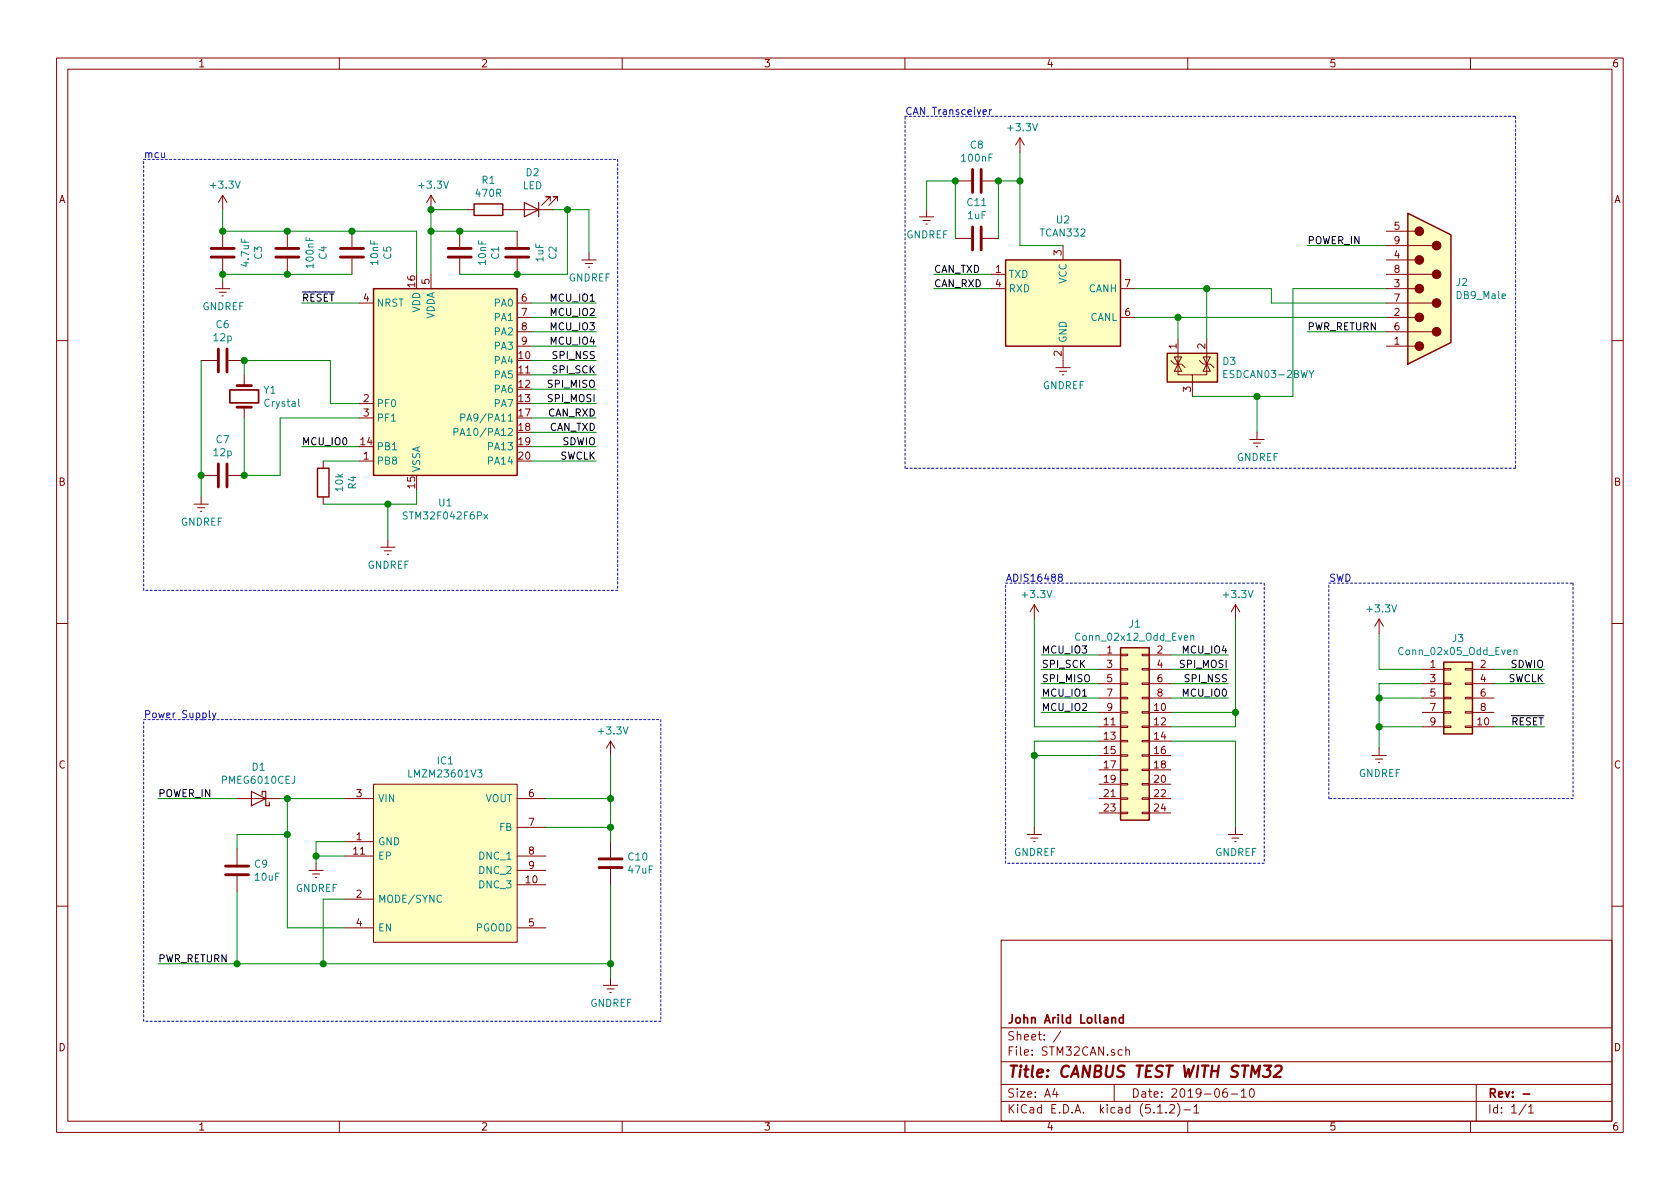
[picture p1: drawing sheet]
EESchema Schematic File Version 4
LIBS:STM32CAN-cache
EELAYER 29 0
EELAYER END
$Descr A4 11693 8268
encoding utf-8
Sheet 1 1
Title "CANBUS TEST WITH STM32"
Date "2019-06-10"
Rev "-"
Comp "John Arild Lolland"
Comment1 ""
Comment2 ""
Comment3 ""
Comment4 ""
$EndDescr
$Comp
L Device:C C6
U 1 1
P 1550 2500
F 0 "C6" V 1298 2500 50  0000 C CNN
F 1 "12p" V 1389 2500 50  0000 C CNN
F 2 "Capacitor_SMD:C_0603_1608Metric" H 1588 2350 50  0001 C CNN
F 3 "~" H 1550 2500 50  0001 C CNN
	1    1550 2500
	0    1    1    0   
$EndComp
$Comp
L Device:C C7
U 1 1
P 1550 3300
F 0 "C7" V 1298 3300 50  0000 C CNN
F 1 "12p" V 1389 3300 50  0000 C CNN
F 2 "Capacitor_SMD:C_0603_1608Metric" H 1588 3150 50  0001 C CNN
F 3 "~" H 1550 3300 50  0001 C CNN
	1    1550 3300
	0    1    1    0   
$EndComp
$Comp
L power:GNDREF #PWR0101
U 1 1
P 1400 3450
F 0 "#PWR0101" H 1400 3200 50  0001 C CNN
F 1 "GNDREF" H 1405 3277 50  0000 C CNN
F 2 "" H 1400 3450 50  0001 C CNN
F 3 "" H 1400 3450 50  0001 C CNN
	1    1400 3450
	1    0    0    -1  
$EndComp
$Comp
L MCU_ST_STM32F0:STM32F042F6Px U1
U 1 1
P 3100 2600
F 0 "U1" H 3100 1711 50  0000 C CNN
F 1 "STM32F042F6Px" H 3100 1620 50  0000 C CNN
F 2 "Package_SO:TSSOP-20_4.4x6.5mm_P0.65mm" H 2600 1900 50  0001 R CNN
F 3 "http://www.st.com/st-web-ui/static/active/en/resource/technical/document/datasheet/DM00105814.pdf" H 3100 2600 50  0001 C CNN
	1    3100 2600
	1    0    0    -1  
$EndComp
$Comp
L power:GNDREF #PWR0103
U 1 1
P 1550 1950
F 0 "#PWR0103" H 1550 1700 50  0001 C CNN
F 1 "GNDREF" H 1555 1777 50  0000 C CNN
F 2 "" H 1550 1950 50  0001 C CNN
F 3 "" H 1550 1950 50  0001 C CNN
	1    1550 1950
	1    0    0    -1  
$EndComp
$Comp
L power:+3.3V #PWR0104
U 1 1
P 1550 1450
F 0 "#PWR0104" H 1550 1300 50  0001 C CNN
F 1 "+3.3V" H 1565 1623 50  0000 C CNN
F 2 "" H 1550 1450 50  0001 C CNN
F 3 "" H 1550 1450 50  0001 C CNN
	1    1550 1450
	1    0    0    -1  
$EndComp
Wire Wire Line
	2900 1600 2900 1900
$Comp
L Device:Crystal Y1
U 1 1
P 1700 2750
F 0 "Y1" V 1654 2881 50  0000 L CNN
F 1 "Crystal" V 1745 2881 50  0000 L CNN
F 2 "SamacSys_Parts:7A8000MAAET" H 1700 2750 50  0001 C CNN
F 3 "https://componentsearchengine.com/Datasheets/1/7A-8.000MAAE-T.pdf" H 1700 2750 50  0001 C CNN
	1    1700 2750
	0    1    1    0   
$EndComp
Wire Wire Line
	2500 2800 2300 2800
Wire Wire Line
	2300 2800 2300 2500
Wire Wire Line
	2300 2500 1700 2500
Wire Wire Line
	1700 2600 1700 2500
Connection ~ 1700 2500
Wire Wire Line
	1400 2500 1400 3300
Wire Wire Line
	1400 3300 1400 3450
Connection ~ 1400 3300
Text Label 4150 3100 2    50   ~ 0
SDWIO
Text Label 4150 3200 2    50   ~ 0
SWCLK
Text Label 2100 2100 0    50   ~ 0
~RESET
Text Label 4150 2500 2    50   ~ 0
SPI_NSS
Text Label 4150 2600 2    50   ~ 0
SPI_SCK
Text Label 4150 2700 2    50   ~ 0
SPI_MISO
Text Label 4150 2800 2    50   ~ 0
SPI_MOSI
Wire Wire Line
	3700 3200 4150 3200
Wire Wire Line
	3700 3100 4150 3100
Wire Wire Line
	4150 2800 3700 2800
Wire Wire Line
	4150 2700 3700 2700
Wire Wire Line
	4150 2600 3700 2600
Wire Wire Line
	3700 2500 4150 2500
Text Label 4150 2100 2    50   ~ 0
MCU_IO1
Text Label 4150 2200 2    50   ~ 0
MCU_IO2
Text Label 4150 2300 2    50   ~ 0
MCU_IO3
Text Label 4150 2400 2    50   ~ 0
MCU_IO4
Wire Wire Line
	4150 2100 3700 2100
Wire Wire Line
	4150 2200 3700 2200
Wire Wire Line
	4150 2300 3700 2300
Wire Wire Line
	4150 2400 3700 2400
$Comp
L power:GNDREF #PWR0110
U 1 1
P 2700 3750
F 0 "#PWR0110" H 2700 3500 50  0001 C CNN
F 1 "GNDREF" H 2705 3577 50  0000 C CNN
F 2 "" H 2700 3750 50  0001 C CNN
F 3 "" H 2700 3750 50  0001 C CNN
	1    2700 3750
	1    0    0    -1  
$EndComp
$Comp
L Device:C C5
U 1 1
P 2450 1750
F 0 "C5" V 2198 1750 50  0000 C CNN
F 1 "10nF" V 2289 1750 50  0000 C CNN
F 2 "Capacitor_SMD:C_0603_1608Metric" H 2488 1600 50  0001 C CNN
F 3 "~" H 2450 1750 50  0001 C CNN
	1    2450 1750
	-1   0    0    1   
$EndComp
$Comp
L Device:C C4
U 1 1
P 2000 1750
F 0 "C4" V 1748 1750 50  0000 C CNN
F 1 "100nF" V 1839 1750 50  0000 C CNN
F 2 "Capacitor_SMD:C_0603_1608Metric" H 2038 1600 50  0001 C CNN
F 3 "~" H 2000 1750 50  0001 C CNN
	1    2000 1750
	-1   0    0    1   
$EndComp
$Comp
L Device:C C3
U 1 1
P 1550 1750
F 0 "C3" V 1298 1750 50  0000 C CNN
F 1 "4.7uF" V 1389 1750 50  0000 C CNN
F 2 "Capacitor_SMD:C_0603_1608Metric" H 1588 1600 50  0001 C CNN
F 3 "~" H 1550 1750 50  0001 C CNN
	1    1550 1750
	-1   0    0    1   
$EndComp
Wire Wire Line
	1550 1900 2000 1900
Connection ~ 1550 1900
Wire Wire Line
	2000 1900 2450 1900
Connection ~ 2000 1900
Wire Wire Line
	2450 1600 2900 1600
Wire Wire Line
	2450 1600 2000 1600
Connection ~ 2450 1600
Wire Wire Line
	2000 1600 1550 1600
Connection ~ 2000 1600
Wire Wire Line
	1550 1600 1550 1450
Connection ~ 1550 1600
Wire Notes Line
	1000 1100 4300 1100
Wire Notes Line
	4300 1100 4300 4100
Wire Notes Line
	4300 4100 1000 4100
Wire Notes Line
	1000 4100 1000 1100
Text Notes 1000 1100 0    50   ~ 0
mcu
Text Label 4150 2900 2    50   ~ 0
CAN_RXD
Text Label 4150 3000 2    50   ~ 0
CAN_TXD
Wire Wire Line
	4150 2900 3700 2900
Wire Wire Line
	4150 3000 3700 3000
Text Label 2100 3100 0    50   ~ 0
MCU_IO0
Wire Wire Line
	2100 3100 2500 3100
Text Notes 7000 4050 0    50   ~ 0
ADIS16488
Wire Notes Line
	7000 4050 8800 4050
Wire Notes Line
	7000 6000 7000 4050
Wire Notes Line
	8800 6000 7000 6000
Wire Notes Line
	8800 4050 8800 6000
Wire Wire Line
	8600 5750 8600 5150
Wire Wire Line
	8150 5150 8600 5150
Text Label 8550 4550 2    50   ~ 0
MCU_IO4
Wire Wire Line
	7250 4950 7650 4950
Wire Wire Line
	7250 4850 7650 4850
Text Label 7250 4850 0    50   ~ 0
MCU_IO1
Text Label 8550 4850 2    50   ~ 0
MCU_IO0
Text Label 7250 4950 0    50   ~ 0
MCU_IO2
Text Label 7250 4550 0    50   ~ 0
MCU_IO3
Wire Wire Line
	8150 4550 8550 4550
Wire Wire Line
	8150 4650 8550 4650
Wire Wire Line
	8150 4850 8550 4850
Connection ~ 8600 4950
Wire Wire Line
	8150 5050 8600 5050
Wire Wire Line
	8600 5050 8600 4950
Wire Wire Line
	8150 4950 8600 4950
Wire Wire Line
	8600 4300 8600 4950
Wire Wire Line
	8150 4750 8550 4750
Wire Wire Line
	7650 4550 7250 4550
Wire Wire Line
	7650 4650 7250 4650
Wire Wire Line
	7250 4750 7650 4750
$Comp
L power:+3.3V #PWR0111
U 1 1
P 8600 4300
F 0 "#PWR0111" H 8600 4150 50  0001 C CNN
F 1 "+3.3V" H 8615 4473 50  0000 C CNN
F 2 "" H 8600 4300 50  0001 C CNN
F 3 "" H 8600 4300 50  0001 C CNN
	1    8600 4300
	1    0    0    -1  
$EndComp
$Comp
L power:+3.3V #PWR0112
U 1 1
P 7200 4300
F 0 "#PWR0112" H 7200 4150 50  0001 C CNN
F 1 "+3.3V" H 7215 4473 50  0000 C CNN
F 2 "" H 7200 4300 50  0001 C CNN
F 3 "" H 7200 4300 50  0001 C CNN
	1    7200 4300
	1    0    0    -1  
$EndComp
Wire Wire Line
	7200 5050 7200 4300
Wire Wire Line
	7650 5050 7200 5050
$Comp
L power:GNDREF #PWR0113
U 1 1
P 8600 5750
F 0 "#PWR0113" H 8600 5500 50  0001 C CNN
F 1 "GNDREF" H 8605 5577 50  0000 C CNN
F 2 "" H 8600 5750 50  0001 C CNN
F 3 "" H 8600 5750 50  0001 C CNN
	1    8600 5750
	1    0    0    -1  
$EndComp
Connection ~ 7200 5250
Wire Wire Line
	7200 5750 7200 5250
$Comp
L power:GNDREF #PWR0114
U 1 1
P 7200 5750
F 0 "#PWR0114" H 7200 5500 50  0001 C CNN
F 1 "GNDREF" H 7205 5577 50  0000 C CNN
F 2 "" H 7200 5750 50  0001 C CNN
F 3 "" H 7200 5750 50  0001 C CNN
	1    7200 5750
	1    0    0    -1  
$EndComp
Wire Wire Line
	7200 5250 7650 5250
Wire Wire Line
	7200 5150 7200 5250
Wire Wire Line
	7650 5150 7200 5150
Text Label 8550 4750 2    50   ~ 0
SPI_NSS
Text Label 7250 4650 0    50   ~ 0
SPI_SCK
Text Label 7250 4750 0    50   ~ 0
SPI_MISO
Text Label 8550 4650 2    50   ~ 0
SPI_MOSI
$Comp
L Connector_Generic:Conn_02x12_Odd_Even J1
U 1 1
P 7850 5050
F 0 "J1" H 7900 5767 50  0000 C CNN
F 1 "Conn_02x12_Odd_Even" H 7900 5676 50  0000 C CNN
F 2 "Connector_PinHeader_1.27mm:PinHeader_2x12_P1.27mm_Vertical_SMD" H 7850 5050 50  0001 C CNN
F 3 "~" H 7850 5050 50  0001 C CNN
	1    7850 5050
	1    0    0    -1  
$EndComp
$Comp
L power:GNDREF #PWR0115
U 1 1
P 8750 3000
F 0 "#PWR0115" H 8750 2750 50  0001 C CNN
F 1 "GNDREF" H 8755 2827 50  0000 C CNN
F 2 "" H 8750 3000 50  0001 C CNN
F 3 "" H 8750 3000 50  0001 C CNN
	1    8750 3000
	1    0    0    -1  
$EndComp
Wire Wire Line
	9000 2000 9650 2000
Text Label 9100 2300 0    50   ~ 0
PWR_RETURN
Wire Wire Line
	9650 2100 8850 2100
Wire Wire Line
	8850 2100 8850 2000
Wire Wire Line
	9100 2300 9650 2300
Wire Wire Line
	9100 1700 9650 1700
Text Label 9100 1700 0    50   ~ 0
POWER_IN
$Comp
L Connector:DB9_Male J2
U 1 1
P 9950 2000
F 0 "J2" H 10130 2046 50  0000 L CNN
F 1 "DB9_Male" H 10130 1955 50  0000 L CNN
F 2 "Connector_Dsub:DSUB-9_Male_Horizontal_P2.77x2.54mm_EdgePinOffset9.40mm" H 9950 2000 50  0001 C CNN
F 3 " ~" H 9950 2000 50  0001 C CNN
	1    9950 2000
	1    0    0    -1  
$EndComp
Text Notes 9250 4050 0    50   ~ 0
SWD
Wire Notes Line
	9250 4050 10950 4050
Wire Notes Line
	9250 5550 9250 4050
Wire Notes Line
	10950 5550 9250 5550
Wire Notes Line
	10950 4050 10950 5550
Text Label 10750 5050 2    50   ~ 0
~RESET
Text Label 10750 4750 2    50   ~ 0
SWCLK
Wire Wire Line
	10400 5050 10750 5050
Wire Wire Line
	10400 4750 10750 4750
Wire Wire Line
	10400 4650 10750 4650
Text Label 10750 4650 2    50   ~ 0
SDWIO
Connection ~ 9600 5050
Wire Wire Line
	9600 5200 9600 5050
$Comp
L power:GNDREF #PWR0116
U 1 1
P 9600 5200
F 0 "#PWR0116" H 9600 4950 50  0001 C CNN
F 1 "GNDREF" H 9605 5027 50  0000 C CNN
F 2 "" H 9600 5200 50  0001 C CNN
F 3 "" H 9600 5200 50  0001 C CNN
	1    9600 5200
	1    0    0    -1  
$EndComp
Connection ~ 9600 4850
Wire Wire Line
	9600 5050 9900 5050
Wire Wire Line
	9600 4850 9600 5050
Wire Wire Line
	9600 4850 9900 4850
Wire Wire Line
	9600 4750 9600 4850
Wire Wire Line
	9900 4750 9600 4750
Wire Wire Line
	9600 4650 9900 4650
Wire Wire Line
	9600 4400 9600 4650
$Comp
L power:+3.3V #PWR0117
U 1 1
P 9600 4400
F 0 "#PWR0117" H 9600 4250 50  0001 C CNN
F 1 "+3.3V" H 9615 4573 50  0000 C CNN
F 2 "" H 9600 4400 50  0001 C CNN
F 3 "" H 9600 4400 50  0001 C CNN
	1    9600 4400
	1    0    0    -1  
$EndComp
$Comp
L Connector_Generic:Conn_02x05_Odd_Even J3
U 1 1
P 10100 4850
F 0 "J3" H 10150 5267 50  0000 C CNN
F 1 "Conn_02x05_Odd_Even" H 10150 5176 50  0000 C CNN
F 2 "Connector_PinHeader_1.27mm:PinHeader_2x05_P1.27mm_Vertical_SMD" H 10100 4850 50  0001 C CNN
F 3 "~" H 10100 4850 50  0001 C CNN
	1    10100 4850
	1    0    0    -1  
$EndComp
Text Notes 6300 800  0    50   ~ 0
CAN Transceiver
$Comp
L Device:R R1
U 1 1
P 3400 1450
F 0 "R1" V 3193 1450 50  0000 C CNN
F 1 "470R" V 3284 1450 50  0000 C CNN
F 2 "Resistor_SMD:R_0603_1608Metric" V 3330 1450 50  0001 C CNN
F 3 "~" H 3400 1450 50  0001 C CNN
	1    3400 1450
	0    1    1    0   
$EndComp
$Comp
L Device:LED D2
U 1 1
P 3700 1450
F 0 "D2" H 3693 1195 50  0000 C CNN
F 1 "LED" H 3693 1286 50  0000 C CNN
F 2 "Diode_SMD:D_0603_1608Metric" H 3700 1450 50  0001 C CNN
F 3 "~" H 3700 1450 50  0001 C CNN
	1    3700 1450
	-1   0    0    1   
$EndComp
$Comp
L power:GNDREF #PWR01
U 1 1
P 4100 1750
F 0 "#PWR01" H 4100 1500 50  0001 C CNN
F 1 "GNDREF" H 4105 1577 50  0000 C CNN
F 2 "" H 4100 1750 50  0001 C CNN
F 3 "" H 4100 1750 50  0001 C CNN
	1    4100 1750
	1    0    0    -1  
$EndComp
$Comp
L Device:C C1
U 1 1
P 3200 1750
F 0 "C1" V 2948 1750 50  0000 C CNN
F 1 "10nF" V 3039 1750 50  0000 C CNN
F 2 "Capacitor_SMD:C_0603_1608Metric" H 3238 1600 50  0001 C CNN
F 3 "~" H 3200 1750 50  0001 C CNN
	1    3200 1750
	-1   0    0    1   
$EndComp
Connection ~ 3200 1600
Wire Wire Line
	3200 1900 3600 1900
$Comp
L Device:C C2
U 1 1
P 3600 1750
F 0 "C2" V 3348 1750 50  0000 C CNN
F 1 "1uF" V 3439 1750 50  0000 C CNN
F 2 "Capacitor_SMD:C_0603_1608Metric" H 3638 1600 50  0001 C CNN
F 3 "~" H 3600 1750 50  0001 C CNN
	1    3600 1750
	-1   0    0    1   
$EndComp
Connection ~ 3600 1900
Wire Wire Line
	3600 1900 3950 1900
Wire Wire Line
	3200 1600 3600 1600
Wire Wire Line
	1700 2900 1700 3300
Connection ~ 1700 3300
Wire Wire Line
	1950 2900 1950 3300
Wire Wire Line
	1700 3300 1950 3300
Wire Wire Line
	1950 2900 2500 2900
Wire Wire Line
	3850 1450 3950 1450
Wire Wire Line
	4100 1450 4100 1750
Wire Wire Line
	3950 1900 3950 1450
Connection ~ 3950 1450
Wire Wire Line
	3950 1450 4100 1450
Wire Wire Line
	1550 1900 1550 1950
$Comp
L SamacSys_Parts:LMZM23601V3 IC1
U 1 1
P 2400 5550
F 0 "IC1" H 3100 5815 50  0000 C CNN
F 1 "LMZM23601V3" H 3100 5724 50  0000 C CNN
F 2 "SamacSys_Parts:LMZM23601V5SILR" H 3650 5650 50  0001 L CNN
F 3 "http://www.ti.com/lit/ds/symlink/lmzm23601.pdf" H 3650 5550 50  0001 L CNN
F 4 "Non-Isolated DC/DC Converters 36-V, 1-A Step-Down DC-DC Power Module in 3.8-mm x 3-mm Package 10-uSiP -40 to 125" H 3650 5450 50  0001 L CNN "Description"
F 5 "1" H 3650 5350 50  0001 L CNN "Height"
F 6 "595-LMZM23601V5SILT" H 3650 5250 50  0001 L CNN "Mouser Part Number"
F 7 "https://www.mouser.com/Search/Refine.aspx?Keyword=595-LMZM23601V5SILT" H 3650 5150 50  0001 L CNN "Mouser Price/Stock"
F 8 "Texas Instruments" H 3650 5050 50  0001 L CNN "Manufacturer_Name"
F 9 "LMZM23601V5SILT" H 3650 4950 50  0001 L CNN "Manufacturer_Part_Number"
	1    2400 5550
	1    0    0    -1  
$EndComp
$Comp
L power:GNDREF #PWR0105
U 1 1
P 2200 6000
F 0 "#PWR0105" H 2200 5750 50  0001 C CNN
F 1 "GNDREF" H 2205 5827 50  0000 C CNN
F 2 "" H 2200 6000 50  0001 C CNN
F 3 "" H 2200 6000 50  0001 C CNN
	1    2200 6000
	1    0    0    -1  
$EndComp
Wire Wire Line
	2400 5850 2200 5850
Wire Wire Line
	2200 5850 2200 5950
Wire Wire Line
	2400 5950 2200 5950
Connection ~ 2200 5950
Wire Wire Line
	2200 5950 2200 6000
$Comp
L Device:C C9
U 1 1
P 1650 6050
F 0 "C9" H 1765 6096 50  0000 L CNN
F 1 "10uF" H 1765 6005 50  0000 L CNN
F 2 "Capacitor_SMD:C_0805_2012Metric" H 1688 5900 50  0001 C CNN
F 3 "~" H 1650 6050 50  0001 C CNN
F 4 "C2012X5R1V106K085AC" H 1650 6050 50  0001 C CNN "Field4"
	1    1650 6050
	1    0    0    -1  
$EndComp
Text Label 1100 5550 0    50   ~ 0
POWER_IN
Wire Wire Line
	2400 6250 2250 6250
Wire Wire Line
	2250 6250 2250 6700
Text Label 1100 6700 0    50   ~ 0
PWR_RETURN
Wire Wire Line
	2400 6450 2000 6450
Wire Wire Line
	2000 6450 2000 5800
Wire Wire Line
	2000 5550 2400 5550
$Comp
L Device:C C10
U 1 1
P 4250 6000
F 0 "C10" H 4365 6046 50  0000 L CNN
F 1 "47uF" H 4365 5955 50  0000 L CNN
F 2 "Capacitor_SMD:C_1206_3216Metric" H 4288 5850 50  0001 C CNN
F 3 "~" H 4250 6000 50  0001 C CNN
F 4 "C3216X5R1E476M160AC" H 4250 6000 50  0001 C CNN "Field4"
	1    4250 6000
	1    0    0    -1  
$EndComp
Wire Wire Line
	1650 6200 1650 6700
Connection ~ 1650 6700
Wire Wire Line
	1650 6700 2250 6700
Wire Wire Line
	1100 6700 1650 6700
Wire Wire Line
	4250 5550 4250 5750
Wire Wire Line
	4250 6150 4250 6700
Wire Wire Line
	4250 6700 2250 6700
Connection ~ 2250 6700
$Comp
L power:GNDREF #PWR0106
U 1 1
P 4250 6800
F 0 "#PWR0106" H 4250 6550 50  0001 C CNN
F 1 "GNDREF" H 4255 6627 50  0000 C CNN
F 2 "" H 4250 6800 50  0001 C CNN
F 3 "" H 4250 6800 50  0001 C CNN
	1    4250 6800
	1    0    0    -1  
$EndComp
Wire Wire Line
	4250 6700 4250 6800
Connection ~ 4250 6700
$Comp
L power:+3.3V #PWR0107
U 1 1
P 4250 5250
F 0 "#PWR0107" H 4250 5100 50  0001 C CNN
F 1 "+3.3V" H 4265 5423 50  0000 C CNN
F 2 "" H 4250 5250 50  0001 C CNN
F 3 "" H 4250 5250 50  0001 C CNN
	1    4250 5250
	1    0    0    -1  
$EndComp
Wire Wire Line
	4250 5550 4250 5250
Connection ~ 4250 5550
Wire Wire Line
	3800 5550 4250 5550
Wire Wire Line
	3800 5750 4250 5750
Connection ~ 4250 5750
Wire Wire Line
	4250 5750 4250 5850
Wire Wire Line
	1650 5900 1650 5800
Wire Wire Line
	1650 5800 2000 5800
Connection ~ 2000 5800
Wire Wire Line
	2000 5800 2000 5550
$Comp
L Diode:PMEG6010CEJ D1
U 1 1
P 1800 5550
F 0 "D1" H 1800 5334 50  0000 C CNN
F 1 "PMEG6010CEJ" H 1800 5425 50  0000 C CNN
F 2 "Diode_SMD:D_SOD-323" H 1800 5375 50  0001 C CNN
F 3 "https://assets.nexperia.com/documents/data-sheet/PMEG6010CEH_PMEG6010CEJ.pdf" H 1800 5550 50  0001 C CNN
	1    1800 5550
	-1   0    0    1   
$EndComp
Wire Wire Line
	2000 5550 1950 5550
Connection ~ 2000 5550
Wire Wire Line
	1650 5550 1100 5550
Wire Notes Line
	4600 5000 4600 7100
Wire Notes Line
	4600 7100 1000 7100
Wire Notes Line
	1000 7100 1000 5000
Wire Notes Line
	1000 5000 4600 5000
Text Notes 1000 5000 0    50   ~ 0
Power Supply
$Comp
L Device:R R4
U 1 1
P 2250 3350
F 0 "R4" V 2043 3350 50  0000 C CNN
F 1 "10k" V 2134 3350 50  0000 C CNN
F 2 "Resistor_SMD:R_0603_1608Metric" V 2180 3350 50  0001 C CNN
F 3 "~" H 2250 3350 50  0001 C CNN
	1    2250 3350
	-1   0    0    1   
$EndComp
Wire Wire Line
	2250 3500 2700 3500
Wire Wire Line
	2900 3500 2900 3400
Wire Wire Line
	2700 3750 2700 3500
Connection ~ 2700 3500
Wire Wire Line
	2700 3500 2900 3500
Wire Wire Line
	2250 3200 2500 3200
Wire Wire Line
	2500 2100 2100 2100
Wire Wire Line
	7100 1700 7400 1700
Wire Wire Line
	6500 2000 6900 2000
Text Label 6500 2000 0    50   ~ 0
CAN_RXD
Wire Wire Line
	6500 1900 6900 1900
Text Label 6500 1900 0    50   ~ 0
CAN_TXD
$Comp
L Interface_CAN_LIN:TCAN332 U2
U 1 1
P 7400 2100
F 0 "U2" H 7400 2681 50  0000 C CNN
F 1 "TCAN332" H 7400 2590 50  0000 C CNN
F 2 "Package_SO:SOIC-8_3.9x4.9mm_P1.27mm" H 7400 1600 50  0001 C CIN
F 3 "http://www.ti.com/lit/ds/symlink/tcan337.pdf" H 7400 2100 50  0001 C CNN
	1    7400 2100
	1    0    0    -1  
$EndComp
$Comp
L power:GNDREF #PWR0118
U 1 1
P 6450 1450
F 0 "#PWR0118" H 6450 1200 50  0001 C CNN
F 1 "GNDREF" H 6455 1277 50  0000 C CNN
F 2 "" H 6450 1450 50  0001 C CNN
F 3 "" H 6450 1450 50  0001 C CNN
	1    6450 1450
	1    0    0    -1  
$EndComp
$Comp
L Device:C C8
U 1 1
P 6800 1250
F 0 "C8" V 6548 1250 50  0000 C CNN
F 1 "100nF" V 6639 1250 50  0000 C CNN
F 2 "Capacitor_SMD:C_0603_1608Metric" H 6838 1100 50  0001 C CNN
F 3 "~" H 6800 1250 50  0001 C CNN
	1    6800 1250
	0    1    1    0   
$EndComp
$Comp
L power:GNDREF #PWR0102
U 1 1
P 7400 2500
F 0 "#PWR0102" H 7400 2250 50  0001 C CNN
F 1 "GNDREF" H 7405 2327 50  0000 C CNN
F 2 "" H 7400 2500 50  0001 C CNN
F 3 "" H 7400 2500 50  0001 C CNN
	1    7400 2500
	1    0    0    -1  
$EndComp
$Comp
L power:+3.3V #PWR0119
U 1 1
P 7100 1050
F 0 "#PWR0119" H 7100 900 50  0001 C CNN
F 1 "+3.3V" H 7115 1223 50  0000 C CNN
F 2 "" H 7100 1050 50  0001 C CNN
F 3 "" H 7100 1050 50  0001 C CNN
	1    7100 1050
	1    0    0    -1  
$EndComp
$Comp
L Device:C C11
U 1 1
P 6800 1650
F 0 "C11" V 6548 1650 50  0000 C CNN
F 1 "1uF" V 6639 1650 50  0000 C CNN
F 2 "Capacitor_SMD:C_0603_1608Metric" H 6838 1500 50  0001 C CNN
F 3 "~" H 6800 1650 50  0001 C CNN
	1    6800 1650
	0    1    1    0   
$EndComp
Wire Wire Line
	7100 1050 7100 1250
Wire Wire Line
	6950 1650 6950 1250
Wire Wire Line
	6950 1250 7100 1250
Connection ~ 6950 1250
Connection ~ 7100 1250
Wire Wire Line
	7100 1250 7100 1700
Wire Wire Line
	6650 1250 6450 1250
Wire Wire Line
	6450 1450 6450 1250
Wire Wire Line
	6650 1650 6650 1250
Connection ~ 6650 1250
$Comp
L Power_Protection:NUP2105L D3
U 1 1
P 8300 2550
F 0 "D3" H 8505 2596 50  0000 L CNN
F 1 "ESDCAN03-2BWY " H 8505 2505 50  0000 L CNN
F 2 "Package_TO_SOT_SMD:SOT-323_SC-70" H 8525 2500 50  0001 L CNN
F 3 "https://no.mouser.com/datasheet/2/389/esdcan02-2bwy-954689.pdf" H 8425 2675 50  0001 C CNN
	1    8300 2550
	1    0    0    -1  
$EndComp
Wire Wire Line
	7900 2200 8200 2200
Wire Wire Line
	8200 2350 8200 2200
Connection ~ 8200 2200
Wire Wire Line
	8200 2200 9650 2200
Wire Wire Line
	7900 2000 8400 2000
Wire Wire Line
	9000 2000 9000 2750
Wire Wire Line
	8400 2350 8400 2000
Connection ~ 8400 2000
Wire Wire Line
	8400 2000 8850 2000
Wire Notes Line
	10550 3250 6300 3250
Wire Notes Line
	6300 3250 6300 800 
Wire Notes Line
	6300 800  10550 800 
Wire Notes Line
	10550 800  10550 3250
Wire Wire Line
	8300 2750 8750 2750
Wire Wire Line
	8750 3000 8750 2750
Connection ~ 8750 2750
Wire Wire Line
	8750 2750 9000 2750
Wire Wire Line
	3000 1900 3000 1600
Wire Wire Line
	3000 1600 3200 1600
$Comp
L power:+3.3V #PWR?
U 1 1
P 3000 1450
F 0 "#PWR?" H 3000 1300 50  0001 C CNN
F 1 "+3.3V" H 3015 1623 50  0000 C CNN
F 2 "" H 3000 1450 50  0001 C CNN
F 3 "" H 3000 1450 50  0001 C CNN
	1    3000 1450
	1    0    0    -1  
$EndComp
Wire Wire Line
	3000 1450 3000 1600
Connection ~ 3000 1600
Wire Wire Line
	3000 1450 3250 1450
Connection ~ 3000 1450
$EndSCHEMATC
